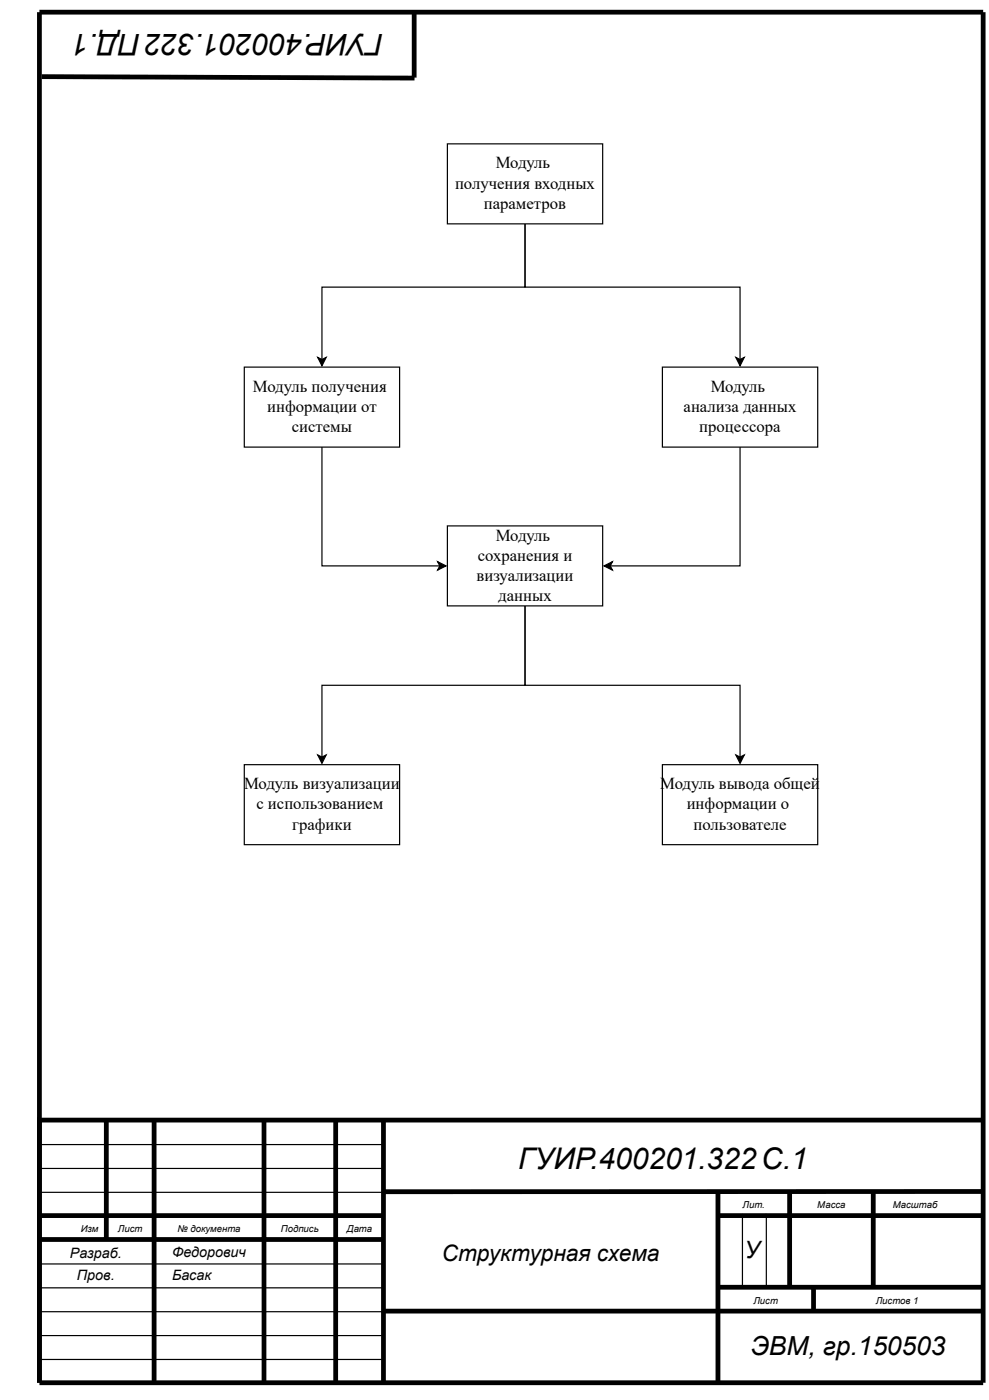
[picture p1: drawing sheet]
<svg xmlns="http://www.w3.org/2000/svg" width="210mm" height="298mm" viewBox="0 0 210 298" stroke-linecap="round" stroke-linejoin="round" font-family="sans-serif">
<path d="M67.5 76l.9 .5 .9-.5-.9 1.8zM68.4 76.5v-15.4h43.2v-13.5v13.5h45.7v15.4M156.4 76l.9 .5 .9-.5-.9 1.8z" fill="none" stroke="#000" stroke-width=".25"/>
<path d="M67.5 76l.9 .5 .9-.5-.9 1.8zM156.4 76l.9 .5 .9-.5-.9 1.8z" fill="#000"/>
<path d="M95.1 30.6h33v17h-33z" fill="#fff"/>
<path d="M95.1 30.6h33v17h-33zM67.5 160.6l.9 .4 .9-.4-.9 1.8zM68.4 161v-15.2h43.2v-16.9v16.9h45.7v15.2M156.4 160.6l.9 .4 .9-.4-.9 1.8z" fill="none" stroke="#000" stroke-width=".25"/>
<path d="M67.5 160.6l.9 .4 .9-.4-.9 1.8zM156.4 160.6l.9 .4 .9-.4-.9 1.8z" fill="#000"/>
<path d="M95.1 111.9h33v17h-33z" fill="#fff"/>
<path d="M68.4 95.1v25.3h25.1M93 119.5l1.8 .9-1.8 .9 .5-.9zM95.1 111.9h33v17h-33z" fill="none" stroke="#000" stroke-width=".25"/>
<path d="M93 119.5l1.8 .9-1.8 .9 .5-.9z" fill="#000"/>
<path d="M51.9 78.1h33v17h-33z" fill="#fff"/>
<path d="M51.9 78.1h33v17h-33z" fill="none" stroke="#000" stroke-width=".25"/>
<path d="M51.9 162.6h33v17.1h-33z" fill="#fff"/>
<path d="M51.9 162.6h33v17.1h-33z" fill="none" stroke="#000" stroke-width=".25"/>
<path d="M140.8 162.6h33v17.1h-33z" fill="#fff"/>
<path d="M157.3 95.1v25.3h-27.6M128.4 120.4l1.8-.9-.5 .9 .5 .9zM140.8 162.6h33v17.1h-33z" fill="none" stroke="#000" stroke-width=".25"/>
<path d="M128.4 120.4l1.8-.9-.5 .9 .5 .9z" fill="#000"/>
<path d="M140.8 78.1h33v17h-33z" fill="#fff"/>
<path d="M140.8 78.1h33v17h-33zM8.5 253.6h73.1M8.5 248.5h73.1M8.5 243.4h73.1M157.8 258.2v15.7M162.9 258.2v15.7M8.5 279h73.1M8.5 273.9h73.1M8.5 268.8h73.1M8.5 289.2h73.1M8.5 284.1h73.1" fill="none" stroke="#000" stroke-width=".25"/>
<g fill="none" stroke="#000" stroke-width="1" stroke-linecap="butt">
<path d="M8.4 2.6h200.6v291.5h-200.6zM8.9 16.3l79.2 .3M88 2.5v14M22.6 238.2v25.4M32.8 238.2v55.9M56.1 238.2v55.9M71.4 238.2v55.9M81.5 238.2v55.9M209 238.2h-200.6v55.9M8.4 258.6h73.1M152.6 258.6h56.4M152.6 253.5v40.6"/>
<path d="M167.8 253.5v20.3M185.6 253.5v20.3M209 253.4l-127.5 .1M8.4 263.6h73.1M81.5 278.9h127.7M152.6 273.8h56.4M172.9 273.8v5.1"/>
</g>
<g font-size="6.3">
<text x="81.5" y="7.2" transform="rotate(-180 81.5 7.2)">ГУИР.400201.322ПД.1</text>
<text x="110.2" y="248.6">ГУИР.400201.322С.1</text>
</g>
<text font-size="5.6" x="159.6" y="288.2">ЭВМ, гр.150503</text>
<text font-size="5.1" x="158.2" y="267.6">У</text>
<text font-size="4.8" x="93.9" y="268.2">Структурная схема</text>
<g font-size="3.6">
<text x="105.4" y="35.8">Модуль</text>
<text x="96.7" y="40.1">получения входных</text>
<text x="102.9" y="44.4">параметров</text>
<text x="53.8" y="83.3">Модуль получения</text>
<text x="151.1" y="83.3">Модуль</text>
<text x="56.8" y="87.6">информации от</text>
<text x="145.3" y="87.6">анализа данных</text>
<text x="62" y="91.9">системы</text>
<text x="148.6" y="91.9">процессора</text>
<text x="101.5" y="119.3">сохранения и</text>
<text x="105.4" y="115">Модуль</text>
<text x="101.3" y="123.7">визуализации</text>
<text x="105.9" y="127.7">данных</text>
<text x="51.9" y="167.8">Модуль визуализации</text>
<text x="140.3" y="167.8">Модуль вывода общей</text>
<text x="54.5" y="172.2">с использованием</text>
<text x="146" y="172.2">информации о</text>
<text x="62.1" y="176.5">графики</text>
<text x="147.4" y="176.5">пользователе</text>
</g>
<g font-size="3">
<text x="14.9" y="267.6">Разраб.</text>
<text x="36.6" y="267.4">Федорович</text>
<text x="16.3" y="272.2">Пров.</text>
<text x="36.6" y="272.2">Басак</text>
</g>
<g font-size="2">
<text x="157.9" y="257">Лит.</text>
<text x="173.7" y="257">Масса</text>
<text x="189.8" y="257">Масштаб</text>
<text x="17.2" y="262.1">Изм</text>
<text x="25.1" y="262.1">Лист</text>
<text x="37.7" y="262.1">№ документа</text>
<text x="59.7" y="262.1">Подпись</text>
<text x="73.8" y="262.1">Дата</text>
<text x="160.2" y="277.3">Лист</text>
<text x="186.2" y="277.3">Листов 1</text>
</g>
</svg>
